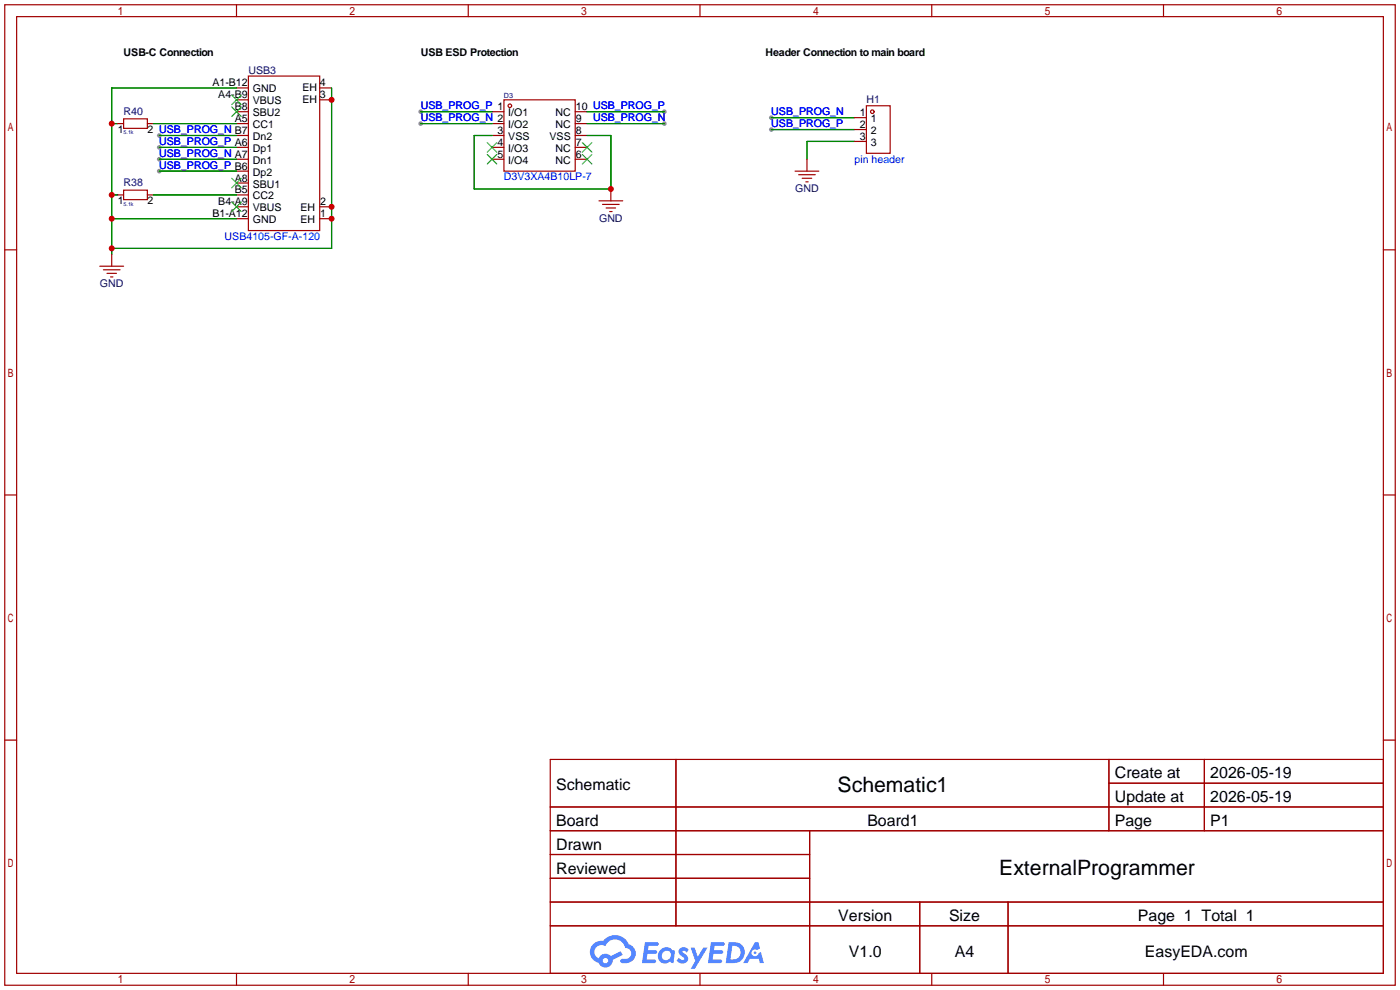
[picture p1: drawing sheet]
<svg xmlns="http://www.w3.org/2000/svg" width="299mm" height="212mm" viewBox="0 0 299 212" stroke-linecap="round" stroke-linejoin="round" font-family="sans-serif">
<g fill="#999">
<circle cx="89.9" cy="23.9" r=".51"/>
<circle cx="89.9" cy="26.4" r=".51"/>
<circle cx="34" cy="31.5" r=".51"/>
<circle cx="34" cy="36.6" r=".51"/>
<circle cx="34" cy="29" r=".51"/>
<circle cx="34" cy="34" r=".51"/>
<circle cx="142" cy="23.9" r=".51"/>
<circle cx="142" cy="26.4" r=".51"/>
<circle cx="164.8" cy="27.7" r=".51"/>
<circle cx="164.8" cy="25.1" r=".51"/>
</g>
<g fill="none" stroke="#a10000" stroke-width=".25">
<path d="M1 1h297.2v209.6h-297.2zM3.6 3.6h292.1v204.4h-292.1zM50.5 1v2.6M100.1 1v2.6M149.6 1v2.6M199.1 1v2.6M248.7 1v2.6M1 53.4h2.6M295.7 53.4h2.5M1 105.8h2.6M295.7 105.8h2.5M1 158.2h2.6"/>
<path d="M295.7 158.2h2.5M117.6 162.3h178.1v45.7h-178.1zM117.6 172.5h178.1M117.6 177.5h178.1M144.5 162.3v35.6M173 177.5v30.5M237 162.3v15.2M237 167.4h58.7M257.4 162.3v15.2M117.6 182.6h55.4M117.6 192.8h178.1M117.6 187.7h55.4"/>
<path d="M117.6 197.9h178.1M196.6 192.8v15.2M215.4 192.8v15.2M50.5 208v2.6M100.1 208v2.6M149.6 208v2.6M199.1 208v2.6M248.7 208v2.6"/>
</g>
<g fill="#5487ff">
<path d="M145.3 202.7a1.3 1.3 0 0 1 1.9 .3l-.4 .6a.54 .54 0 0 0-.9-.2l.1 .2a1.34 1.34 0 0 1 .9 1.8 1.47 1.47 0 0 1-2.3-.1l.5-.6 .8 .5a.31 .31 0 0 0 .4-.3 .31 .31 0 0 0-.3-.4 1.12 1.12 0 0 1-.7-1.8z"/>
<path d="M147.6 202.5h.9l.6 2 1.2-2h.9l-2.7 4.6h-.9l1-1.7z"/>
<path d="M137.8 201.4h1.7a1.31 1.31 0 0 1 1.2 .2 .4 .4 0 0 1-.3 .5l-1.8 .1-.1 .9h1.6a.4 .4 0 0 1 .4 .4 .4 .4 0 0 1-.5 .4h-1.6l-.2 1.2h1.4a.46 .46 0 0 1 .5 0 .46 .46 0 0 1 .1 .5l-.4 .2h-2.6z"/>
<path d="M151.9 201.4h1.7a1.32 1.32 0 0 1 1.2 .2 .39 .39 0 0 1-.3 .5l-1.8 .1-.1 .9h1.6a.4 .4 0 0 1 .4 .4 .4 .4 0 0 1-.4 .4h-1.7l-.2 1.2h1.4a.46 .46 0 0 1 .5 0 .46 .46 0 0 1 .1 .5l-.4 .2h-2.6z"/>
<path d="M161.3 201.4h.8l.3 1.3-.6 .4a.75 .75 0 0 0-1.1 .3 .75 .75 0 0 0 .5 1 .75 .75 0 0 0 .9-.7l.5-.2 .6 2.3h-.8l-.3-.9h-1.8l-.5 .9h-1z"/>
<path d="M155.7 201.4l-.6 4.4h1.5a2.27 2.27 0 0 0 2.6-2.2 2.27 2.27 0 0 0-2.7-2.2zM156.5 202.1a1.5 1.5 0 0 1 1.8 1.6 1.5 1.5 0 0 1-1.9 1.4h-.3z"/>
<path d="M141.2 203a1.6 1.6 0 0 0-.3 2.3 1.6 1.6 0 0 0 2.3 .2l.7 .3 .3-2.4-.1-.3-.5-.1a1.58 1.58 0 0 0-2.4 0zM141.8 203.5a.98 .98 0 0 1 1.6 .4 .98 .98 0 0 1-1.1 1.3 .94 .94 0 0 1-.9-.7 .94 .94 0 0 1 .4-1z"/>
<path d="M126.8 201.8a2.37 2.37 0 0 0 1.1 4 1.54 1.54 0 0 0 1.8 1 1.54 1.54 0 0 0 1.2-1.6l2.2-1.1-.5-.8-2 1a1.57 1.57 0 0 0-2.7 .5 1.5 1.5 0 0 1-.7-2.1 1.5 1.5 0 0 1 2.2-.5 2.23 2.23 0 0 1 2.3-1.4 2.23 2.23 0 0 1 2 1.8 1.16 1.16 0 0 1 1.2 1.1 1.16 1.16 0 0 1-1.1 1.2h-.7a.47 .47 0 0 0-.5 .4 .47 .47 0 0 0 .4 .5 2.17 2.17 0 0 0 2.5-.9 2.17 2.17 0 0 0-.3-2.7l-.8-.4a3.2 3.2 0 0 0-5.5-.7l-1.1 .1zM128.8 205.3a.6 .6 0 0 1 1.2 0 .6 .6 0 0 1-1.2 0z"/>
<circle cx="161.4" cy="203.6" r=".28"/>
</g>
<g fill="none" stroke="#a10000" stroke-width=".25">
<path d="M50.5 18.8h2.6M53.1 16.3h15.2v33h-15.2zM68.3 18.8h2.6M25.1 26.4h1.3M26.4 25.4h5.1v2h-5.1zM31.5 26.4h1.3M50.5 23.9h2.6M50.5 26.4h2.6M50.5 29h2.6M50.5 31.5h2.6M50.5 34h2.6M50.5 36.6h2.6"/>
<path d="M50.5 21.3h2.6M50.5 39.1h2.6M68.3 21.3h2.6M105.2 23.9h2.5M105.2 26.4h2.5M105.2 29h2.5M105.2 31.5h2.5M105.2 34h2.5M107.7 21.3h15.2v15.3h-15.2zM122.9 23.9h2.6M122.9 26.4h2.6M122.9 29h2.6"/>
<path d="M122.9 31.5h2.6M122.9 34h2.6M169.9 36.6h5.1M170.7 37.3h3.5M171.4 38.1h2.1M172.2 38.9h.5M172.5 34v2.6M182.6 30.2h2.6M182.6 27.7h2.6M182.6 25.1h2.6M185.2 22.6h5v10.2h-5zM21.3 56.9h5.1"/>
<path d="M22.1 57.7h3.6M22.9 58.4h2M23.6 59.2h.5M23.9 54.4v2.5M25.1 41.7h1.3M26.4 40.6h5.1v2.1h-5.1zM31.5 41.7h1.3M50.5 41.7h2.6M50.5 46.7h2.6M50.5 44.2h2.6M68.3 46.7h2.6M68.3 44.2h2.6"/>
<path d="M128 42.9h5.1M128.8 43.7h3.5M129.5 44.4h2.1M130.3 45.2h.5M130.6 40.4v2.5"/>
<circle cx="109" cy="22.6" r=".38"/>
<circle cx="186.4" cy="23.9" r=".38"/>
</g>
<g fill="none" stroke="#3c3" stroke-width=".25">
<path d="M49.5 22.9l2.1 2M49.5 20.3l2.1 2.1M49.5 38.1l2.1 2M51.6 22.9l-2.1 2M51.6 20.3l-2.1 2.1M51.6 38.1l-2.1 2M104.1 30.5l2.1 2M104.1 33l2.1 2.1M106.2 30.5l-2.1 2M106.2 33l-2.1 2.1M124.5 33l2 2.1M124.5 30.5l2 2"/>
<path d="M126.5 33l-2 2.1M126.5 30.5l-2 2M49.5 43.2l2.1 2M51.6 43.2l-2.1 2"/>
</g>
<g fill="none" stroke="#008700" stroke-width=".25">
<path d="M50.5 18.8h-26.6v35.6M70.9 18.8v34.3h-47M23.9 26.4h1.2M32.8 26.4h17.7M34 29h16.5M34 31.5h16.5M34 36.6h16.5M34 34h16.5M89.9 23.9h15.3M89.9 26.4h15.3M105.2 29h-3.9v11.4h29.3v-11.4h-5.1M125.5 23.9h16.5"/>
<path d="M125.5 26.4h16.5M164.8 27.7h17.8M164.8 25.1h17.8M182.6 30.2h-10.1v3.8M23.9 46.7h26.6M23.9 41.7h1.2M32.8 41.7h17.7"/>
</g>
<g fill="#c00">
<circle cx="130.6" cy="40.4" r=".63"/>
<circle cx="70.9" cy="21.3" r=".63"/>
<circle cx="70.9" cy="44.2" r=".63"/>
<circle cx="70.9" cy="46.7" r=".63"/>
<circle cx="23.9" cy="53.1" r=".63"/>
<circle cx="23.9" cy="46.7" r=".63"/>
<circle cx="23.9" cy="41.7" r=".63"/>
<circle cx="23.9" cy="26.4" r=".63"/>
</g>
<g font-size="4.5">
<text x="179" y="169.2">Schematic1</text>
<text x="213.6" y="187">ExternalProgrammer</text>
</g>
<g font-size="3.4">
<text x="238.3" y="166.4">Create at</text>
<text x="258.7" y="166.4">2026-05-19</text>
<text x="118.9" y="168.9">Schematic</text>
<text x="238.3" y="171.4">Update at</text>
<text x="258.7" y="171.4">2026-05-19</text>
<text x="118.9" y="176.5">Board</text>
<text x="185.4" y="176.5">Board1</text>
<text x="238.3" y="176.5">Page</text>
<text x="258.7" y="176.5">P1</text>
<text x="118.9" y="181.6">Drawn</text>
<text x="118.9" y="186.7">Reviewed</text>
<text x="179.2" y="196.8">Version</text>
<text x="202.8" y="196.8">Size</text>
<text x="243.2" y="196.8">Page 1 Total 1</text>
<text x="181.4" y="204.5">V1.0</text>
<text x="204.1" y="204.5">A4</text>
<text x="244.7" y="204.5">EasyEDA.com</text>
</g>
<g font-size="2.3">
<text x="26.4" y="11.9">USB-C Connection</text>
<text x="89.9" y="11.9">USB ESD Protection</text>
<text x="163.6" y="11.9">Header Connection to main board</text>
<text x="45.4" y="18.5">A1-B12</text>
<text x="46.7" y="21">A4-B9</text>
<text x="50.2" y="23.6">B8</text>
<text x="54" y="19.8">GND</text>
<text x="54" y="22.3">VBUS</text>
<text x="64.7" y="22">EH</text>
<text x="64.7" y="19.5">EH</text>
<text x="68.3" y="21">3</text>
<text x="68.3" y="18.5">4</text>
<text x="123.1" y="23.6">10 USB_PROG_P</text>
<text x="25.1" y="28.4">1</text>
<text x="31.5" y="28.4">2 USB_PROG_N B7</text>
<text x="50.2" y="26.1">A5</text>
<text x="54" y="29.9">Dn2</text>
<text x="54" y="24.8">SBU2</text>
<text x="54" y="27.4">CC1</text>
<text x="106.3" y="28.6">3</text>
<text x="108.6" y="24.8">I/O1</text>
<text x="108.6" y="27.4">I/O2</text>
<text x="108.6" y="29.9">VSS</text>
<text x="117.5" y="29.9">VSS</text>
<text x="118.7" y="27.4">NC</text>
<text x="118.7" y="24.8">NC</text>
<text x="123.1" y="28.6">8</text>
<text x="123.1" y="26.1">9</text>
<text x="183.8" y="29.9">3</text>
<text x="183.8" y="27.4">2</text>
<text x="183.8" y="24.8">1</text>
<text x="186.1" y="28.6">2</text>
<text x="186.1" y="26.1">1</text>
<text x="54" y="32.5">Dp1</text>
<text x="54" y="35">Dn1</text>
<text x="106.3" y="31.2">4</text>
<text x="106.3" y="33.7">5</text>
<text x="108.6" y="32.5">I/O3</text>
<text x="108.6" y="35">I/O4</text>
<text x="118.7" y="35">NC</text>
<text x="118.7" y="32.5">NC</text>
<text x="123.1" y="33.7">6</text>
<text x="123.1" y="31.2">7</text>
<text x="186.1" y="31.2">3</text>
<text x="50.2" y="41.3">B5</text>
<text x="50.2" y="38.8">A8</text>
<text x="54" y="37.5">Dp2</text>
<text x="54" y="40.1">SBU1</text>
<text x="25.1" y="43.7">1</text>
<text x="31.5" y="43.7">2</text>
<text x="45.4" y="46.4">B1-A12</text>
<text x="46.7" y="43.9">B4-A9</text>
<text x="54" y="42.6">CC2</text>
<text x="54" y="47.7">GND</text>
<text x="54" y="45.2">VBUS</text>
<text x="64.2" y="45.2">EH</text>
<text x="64.2" y="47.7">EH</text>
<text x="68.5" y="43.9">2</text>
<text x="68.5" y="46.4">1</text>
</g>
<g font-size="2.3" fill="#000080">
<text x="53.1" y="15.7">USB3</text>
<text x="185.2" y="22.1">H1</text>
<text x="26.4" y="24.6">R40</text>
<text x="26.4" y="39.8">R38</text>
<text x="169.9" y="41.1">GND</text>
<text x="128" y="47.5">GND</text>
<text x="21.4" y="61.4">GND</text>
</g>
<g font-size="2.3" fill="#00f">
<text x="89.9" y="23.3">USB_PROG_P 1</text>
<text x="89.9" y="25.9">USB_PROG_N 2</text>
<text x="126.7" y="25.9">USB_PROG_N</text>
<text x="164.8" y="27.1">USB_PROG_P</text>
<text x="164.8" y="24.6">USB_PROG_N</text>
<text x="34" y="31">USB_PROG_P A6</text>
<text x="34" y="33.5">USB_PROG_N A7</text>
<text x="182.6" y="34.8">pin header</text>
<text x="34" y="36">USB_PROG_P B6</text>
<text x="107.7" y="38.6">D3V3XA4B10LP-7</text>
<text x="48" y="51.3">USB4105-GF-A-120</text>
</g>
<text font-size="1.5" fill="#000080" x="107.7" y="21">D3</text>
<g font-size="1.1" fill="#000080">
<text x="26.4" y="28.7">5.1k</text>
<text x="26.4" y="43.9">5.1k</text>
</g>
</svg>
